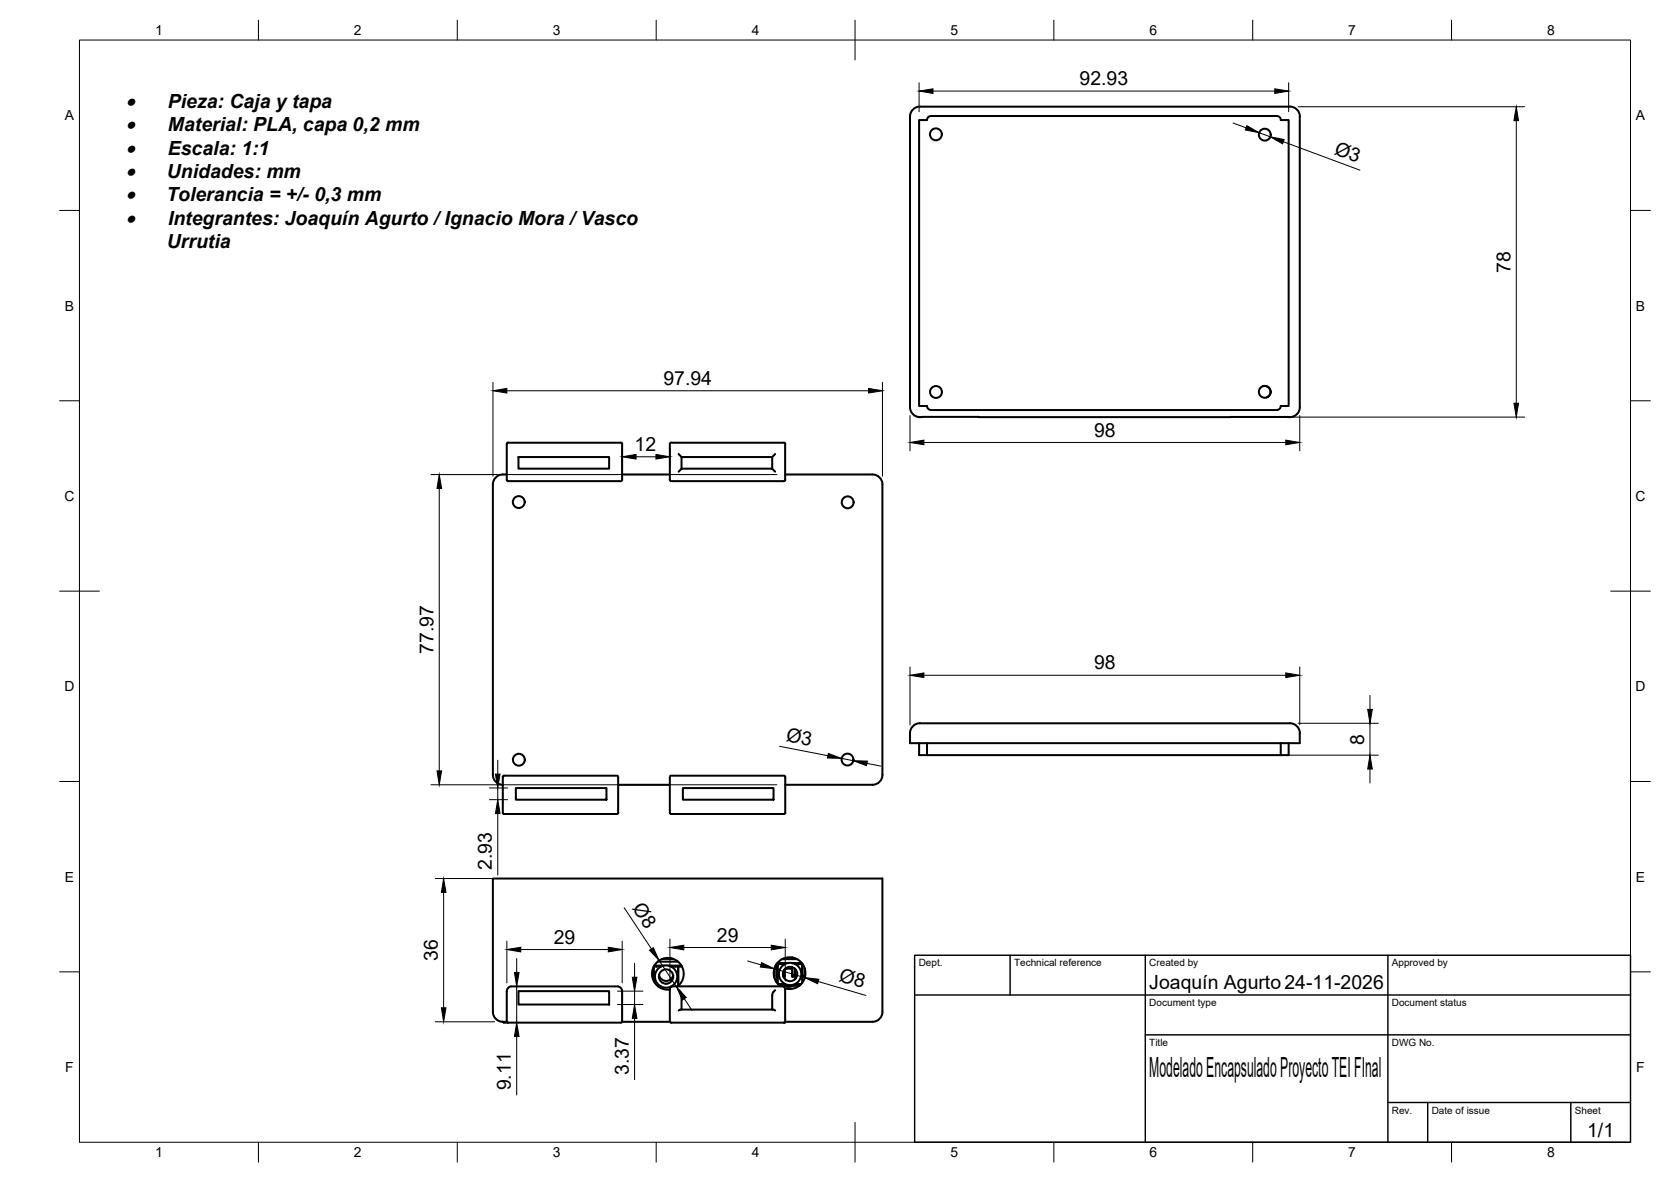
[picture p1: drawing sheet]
<svg xmlns="http://www.w3.org/2000/svg" width="420mm" height="297mm" viewBox="0 0 420 297" stroke-linecap="round" stroke-linejoin="round" font-family="sans-serif">
<!-- layer: Visible -->
<g fill="none" stroke="#000" stroke-width=".51">
<path d="M229.8 27.3l.9-.5h.6h93a2.48 2.48 0 0 1 2.5 2.5v73a2.53 2.53 0 0 1-3 2.5h-92a2.49 2.49 0 0 1-3-2.5v-73a2.5 2.5 0 0 1 1-2zM231.1 30.2h2a1.01 1.01 0 0 1 1-1h86.9a.97 .97 0 0 1 1 1h2v71.8h-1.9a1.01 1.01 0 0 1-1.1 1h-86.9a1.01 1.01 0 0 1-1-1h-2zM317.5 97.1a1.49 1.49 0 0 1 1.9 .9 1.49 1.49 0 0 1-.9 1.9M127.4 111.5l.3-.2 28.4-.1 .3 .3M127.4 119.2a2.72 2.72 0 0 0-3.5 2.5v73M127.4 111.6v9l.2 .2 28.5 .1 .3-.3M130.4 114.9h22.8v2.9h-22.8zM156.4 111.6v9M156.4 119.2h12M168.4 111.5l.3-.2 28.4-.1 .3 .3M168.4 111.6v9l.2 .2 28.5 .1 .3-.3v-9M170.6 118.5l.8-.7h22.8l.7 .7"/>
<path d="M170.6 114.1l.8 .8h22.8l.7-.8M171.4 114.9v2.9M194.2 114.9v2.9M197.4 119.2h22a2.51 2.51 0 0 1 2.5 2.5v73M123.9 194.7a2.51 2.51 0 0 0 2.5 2.5M129.7 198h22.8v3h-22.8zM155.4 197.2h13M171.7 198h22.8v3h-22.8zM221.9 194.7a2.51 2.51 0 0 1-2.5 2.5h-22M231.1 186.8v3h92.9v-3M231.3 181.8h93M231.3 181.7a2.51 2.51 0 0 0-2.5 2.6v2.5h98a4.8 4.8 0 0 0-.5-4.1 2.5 2.5 0 0 0-2-1"/>
<path d="M233.1 186.8v3M322 186.8v3M126.4 204.3v-9.1l.2-.3h28.6l.2 .3v9.1M126.4 204.3l.3 .3h28.4l.3-.3M168.4 204.3v-9l.3-.4h28.5l.2 .3v9.1M168.4 204.3l.4 .3M197.4 204.3l-.3 .3h-28.4M126.4 256.8h1M126.4 256.8a2.51 2.51 0 0 1-2.5-2.5v-33.5h98v33.5a2.51 2.51 0 0 1-2.5 2.5h-22l-.3 .2M127.4 256.7l.3 .3M127.4 256.7v-7.7l.4-.8 .6-.3h27.2l.5 .4 .3 .7v7.7M130.4 249.1h22.8v3.3h-22.8z"/>
<path d="M156.4 256.8h12M156.4 256.7l-.3 .3h-29.4l-.3-.2M164.4 242.9h1.8M164.4 242.9v3.8M164.5 242.7h2.4M165.1 242.7v.2M165.4 241.7h5.1M165.5 247.9h.7M165.7 245a1.81 1.81 0 0 0 1.8 1.5 1.81 1.81 0 0 0 1.8-1.4M166.6 241h2.7M167.4 247.2h.1M168 242.7h3.3"/>
<path d="M168.2 240.7l.4 .1M168.4 256.7l.3 .3h28.4M168.4 256.7v-8.2l.3-.4 .4-.2h27.8l.5 .6v8.2M168.7 242.9h1.8M168.7 247.9h.2M169.9 242.7v.2M170.4 247.9a4 4 0 0 0-.4-6.6 4 4 0 0 0-6 2.6 4 4 0 0 0 4.4 4.8M170.5 242.9v4.9M170.5 242.9v4.3M170.6 248.9l.7 .7 .1 .6M171.4 250.2v3.5M171.5 242.9h-1"/>
<path d="M194.2 250.2v3.5M194.3 253.7h-23.1l-.6 .3M194.4 253.7l.5 .3M194.6 245.2h.1l-.1 .3M194.7 243.3v1.9M194.9 248.9l-.6 .7-.1 .6M195 242.7h.2M195.1 242.5h.5M195.2 242.3h2.2M195.4 242h2.7M195.6 242.7h-.4v4.1M195.6 242.3v5"/>
<path d="M195.6 247.3h1.8M196.1 247.7h4.9M196.2 242v.3M196.3 247.9a4 4 0 0 1 .1-6.7 4 4 0 0 1 6.1 2.8 4 4 0 0 1-5.1 4.4M196.6 242v.3M196.7 241h3.7M196.9 245.2h.4l-.1 .3h-.2M197 247.7a2.8 2.8 0 0 0 2.6 0M197.3 240.8v.2M197.3 242v.3M197.3 243.6v1.6M197.4 256.7l-.3 .3"/>
<path d="M199.2 242h2.4M199.2 245.2v.3h.5l.1-.3h-.6v-2.1v2.4M199.2 240.6v.4M199.2 243.6l-.8-.2-1.1 .3M199.8 240.8v.2M199.8 242v.2M199.8 243.4v1.8M199.8 244.2l.3 1.2-.2 .7M199.9 242.3h1.9M199.9 247.3h1.6M201 242v.3M201.3 247.3v.1"/>
<path d="M201.7 242.7h.1M201.7 242.5h.1M201.7 245.2h.7l-.1 .3h-.5zM201.8 245.5l-.1-3.2v4.7M202.4 243.4v1.8"/>
<circle cx="235.3" cy="33.8" r="1.49"/>
<circle cx="318" cy="33.8" r="1.49"/>
<circle cx="235.3" cy="98.5" r="1.49"/>
<circle cx="318" cy="98.5" r="1.49"/>
<circle cx="130.4" cy="126.2" r="1.49"/>
<circle cx="213.1" cy="126.2" r="1.49"/>
<circle cx="130.5" cy="190.9" r="1.49"/>
<circle cx="213.1" cy="190.9" r="1.49"/>
<circle cx="167.5" cy="245.4" r="1.81"/>
<circle cx="167.5" cy="245.4" r="2.8"/>
<circle cx="198.7" cy="244.8" r="1.81"/>
<circle cx="198.7" cy="244.8" r="2.8"/>
</g>
<g fill="#000">
<circle cx="168.4" cy="240.9" r=".25"/>
<circle cx="197.1" cy="257" r=".25"/>
<circle cx="199.2" cy="242" r=".25"/>
<circle cx="201.8" cy="245.5" r=".25"/>
</g>
<!-- layer: BORDER -->
<g fill="none" stroke="#000" stroke-width=".25">
<path d="M20 10.1h390v276.9h-390zM65 5.1v5M115 5.1v5M165 5.1v5M215 5.1v10M265 5.1v5M315 5.1v5M365 5.1v5M15 52.9h5M410 52.9h5M15 100.7h5M410 100.7h5"/>
<path d="M15 148.6h10M405 148.6h10M15 196.4h5M410 196.4h5M15 244.2h5M410 244.2h5M65 287v5M115 287v5M165 287v5M215 282.1v9.9M265 287v5M315 287v5"/>
<path d="M365 287v5"/>
</g>
<!-- layer: TITLEBLOCK -->
<path d="M230 240.1h180v46.9h-180zM230 250h180M254 240.1v9.9M288 240.1v46.9M349 240.1v46.9M288 260.1h122M349 277.1h61M359 277.1v9.9M395 277.1v9.9" fill="none" stroke="#000" stroke-width=".36"/>
<!-- layer: FD_Dimensions -->
<g fill="none" stroke="#000" stroke-width=".25">
<path d="M231.1 20.8v7.3M234.6 22.9h85.9M310 30.9l3.3 1.2M316.6 33.3l2.8 1.1M322.7 35.6l19.2 7.2M324 20.8v7.3M326.4 26.8h56.9M381.3 30.3v71M124 96.1v23.6M127.4 98.2h91M221.9 96.1v23.6M108.4 119.3h86.9"/>
<path d="M156.4 112.7v4.4M159.9 114.8h5M168.4 112.7v4.4M228.8 104.4v8.9M232.3 111.2h91M311.6 104.8h71.7M326.8 104.4v8.9M110.4 122.8v70.9M228.8 167.6v14.6M232.3 169.7h91M326.8 167.6v14.6M344.5 174.8v3.5"/>
<path d="M108.4 197.2h86.9M123.1 198h4.5M125.2 191v3.5M125.2 198v3M196 187.5l12.2 2.4M211.6 190.6l2.9 .6M218 191.8l3.4 .7M323.1 189.8h23.5M326.4 181.8h20.2M344.5 181.8v8M344.5 193.3v3.5M123.1 201h4.5"/>
<path d="M125.2 204.5v15.4M109.5 220.8h14.9M111.5 224.3v29M127.4 236.5v10.5M130.9 238.6h22.1M156.4 236.5v10.5M157 228.1l6.8 10.4M168.4 236v10.5M171.9 238.1h22M197.4 236v10.5M109.5 256.8h14.9M129.9 240.9v3.5"/>
<path d="M129.9 247.9v9.1M132 247.9h.1M155.3 249.1h6.3M155.3 252.4h6.3M159.6 242.1v3.5M159.6 249.1v3.3M159.6 256v15.3M165.7 241.4l4.4 6.7M172.1 251l1.9 2.9M188 241.5l3.3 1M194.7 243.4l7.7 2.3M205.7 246.7l12 3.5"/>
<path d="M129.9 260.5v14.7"/>
</g>
<g fill="#000" stroke="#000" stroke-width=".25">
<path d="M231.1 22.9l3.5-.6v1.2zM313.5 31.6l3.1 1.7-3.5-.6zM320.5 22.3l3.5 .6-3.5 .6zM319.4 34.4l3.5 .7-.4 1.1zM381.3 26.8l.5 3.5h-1.1zM124 98.2l3.4-.6v1.2zM218.4 97.6l3.5 .6-3.5 .6zM156.4 114.8l3.5-.6v1.2zM164.9 114.2l3.5 .6-3.5 .6zM228.8 111.2l3.5-.6v1.2zM323.3 110.6l3.5 .6-3.5 .6zM380.7 101.3h1.1l-.5 3.5z"/>
<path d="M110.4 119.3l.6 3.5h-1.1zM228.8 169.7l3.5-.6v1.2zM323.3 169.1l3.5 .6-3.5 .6zM343.9 178.3h1.2l-.6 3.5zM109.9 193.7h1.1l-.6 3.5zM124.6 194.5h1.1l-.5 3.5zM208.3 189.3l3.3 1.3-3.5-.1zM214.5 191.2l3.6 .1-.2 1.1zM344.5 189.8l.6 3.5h-1.2zM125.2 201l.5 3.5h-1.1zM111.5 220.8l.6 3.5h-1.1zM127.4 238.6l3.5-.6v1.2z"/>
<path d="M153 238l3.4 .6-3.4 .6zM163.3 238.8l1-.6 1.4 3.2zM168.4 238.1l3.5-.6v1.2zM193.9 237.5l3.5 .6-3.5 .6zM111 253.3h1.1l-.6 3.5zM129.3 244.4h1.2l-.6 3.5zM159 245.6h1.1l-.5 3.5zM159.6 252.4l.5 3.6h-1.1zM170.1 248.1l2.5 2.6-1 .6zM191.5 241.9l3.2 1.5-3.5-.4zM202.4 245.7l3.5 .4-.3 1.1zM129.9 257l.6 3.5h-1.2z"/>
</g>
<text font-size="7" x="289" y="270.6">Modelado Encapsulado Proyecto TEI FInal</text>
<g font-size="5.1">
<text x="31.6" y="27.1">·</text>
<text x="31.6" y="33">·</text>
<text x="31.6" y="38.8">·</text>
<text x="31.6" y="44.6">·</text>
<text x="31.6" y="50.6">·</text>
<text x="31.6" y="56.5">·</text>
</g>
<g font-size="4.9">
<text x="271.4" y="21.4">92.93</text>
<text x="42.2" y="27.1">Pieza: Caja y tapa</text>
<text x="42.2" y="33">Material: PLA, capa 0,2 mm</text>
<text x="42.2" y="38.8">Escala: 1:1</text>
<text x="335.3" y="38.6" transform="rotate(20 335.3 38.6)">Ø3</text>
<text x="42" y="44.6">Unidades: mm</text>
<text x="41.8" y="50.6">Tolerancia = +/- 0,3 mm</text>
<text x="42.2" y="56.5">Integrantes: Joaquín Agurto / Ignacio Mora / Vasco</text>
<text x="42" y="62.3">Urrutia</text>
<text x="379.8" y="68.5" transform="rotate(-90 379.8 68.5)">78</text>
<text x="166.8" y="96.7">97.94</text>
<text x="159.6" y="113.4">12</text>
<text x="275.1" y="109.7">98</text>
<text x="109" y="164.3" transform="rotate(-90 109 164.3)">77.97</text>
<text x="275.1" y="168.2">98</text>
<text x="197.5" y="186.3" transform="rotate(11 197.5 186.3)">Ø3</text>
<text x="343" y="187.1" transform="rotate(-90 343 187.1)">8</text>
<text x="123.7" y="218.7" transform="rotate(-90 123.7 218.7)">2.93</text>
<text x="158.9" y="228.3" transform="rotate(57 158.9 228.3)">Ø8</text>
<text x="139.3" y="237.2">29</text>
<text x="180.3" y="236.7">29</text>
<text x="110.1" y="241.5" transform="rotate(-90 110.1 241.5)">36</text>
<text x="210.8" y="246.5" transform="rotate(16 210.8 246.5)">Ø8</text>
<text x="289" y="248.5">Joaquín Agurto24-11-2026</text>
<text x="128.5" y="274" transform="rotate(-90 128.5 274)">9.11</text>
<text x="158.1" y="270.1" transform="rotate(-90 158.1 270.1)">3.37</text>
<text x="399.1" y="285.7">1/1</text>
</g>
<g font-size="3.5">
<text x="39" y="8.8">1</text>
<text x="89" y="8.8">2</text>
<text x="139" y="8.8">3</text>
<text x="189" y="8.8">4</text>
<text x="239" y="8.8">5</text>
<text x="289" y="8.8">6</text>
<text x="339" y="8.8">7</text>
<text x="389" y="8.8">8</text>
<text x="16.3" y="30.2">A</text>
<text x="411.3" y="30.2">A</text>
<text x="16.3" y="78">B</text>
<text x="411.3" y="78">B</text>
<text x="16.2" y="125.9">C</text>
<text x="411.2" y="125.9">C</text>
<text x="16.2" y="173.7">D</text>
<text x="411.2" y="173.7">D</text>
<text x="16.3" y="221.6">E</text>
<text x="411.3" y="221.6">E</text>
<text x="16.4" y="269.4">F</text>
<text x="411.4" y="269.4">F</text>
<text x="39" y="290.8">1</text>
<text x="89" y="290.8">2</text>
<text x="139" y="290.8">3</text>
<text x="189" y="290.8">4</text>
<text x="239" y="290.8">5</text>
<text x="289" y="290.8">6</text>
<text x="339" y="290.8">7</text>
<text x="389" y="290.8">8</text>
</g>
<g font-size="2.5">
<text x="231" y="242.9">Dept.</text>
<text x="255" y="242.9">Technical reference</text>
<text x="289" y="242.9">Created by</text>
<text x="350" y="242.9">Approved by</text>
<text x="289" y="252.8">Document type</text>
<text x="350" y="252.8">Document status</text>
<text x="289" y="262.9">Title</text>
<text x="350" y="262.9">DWG No.</text>
<text x="350" y="279.9">Rev.</text>
<text x="360" y="279.9">Date of issue</text>
<text x="396" y="279.9">Sheet</text>
</g>
</svg>
